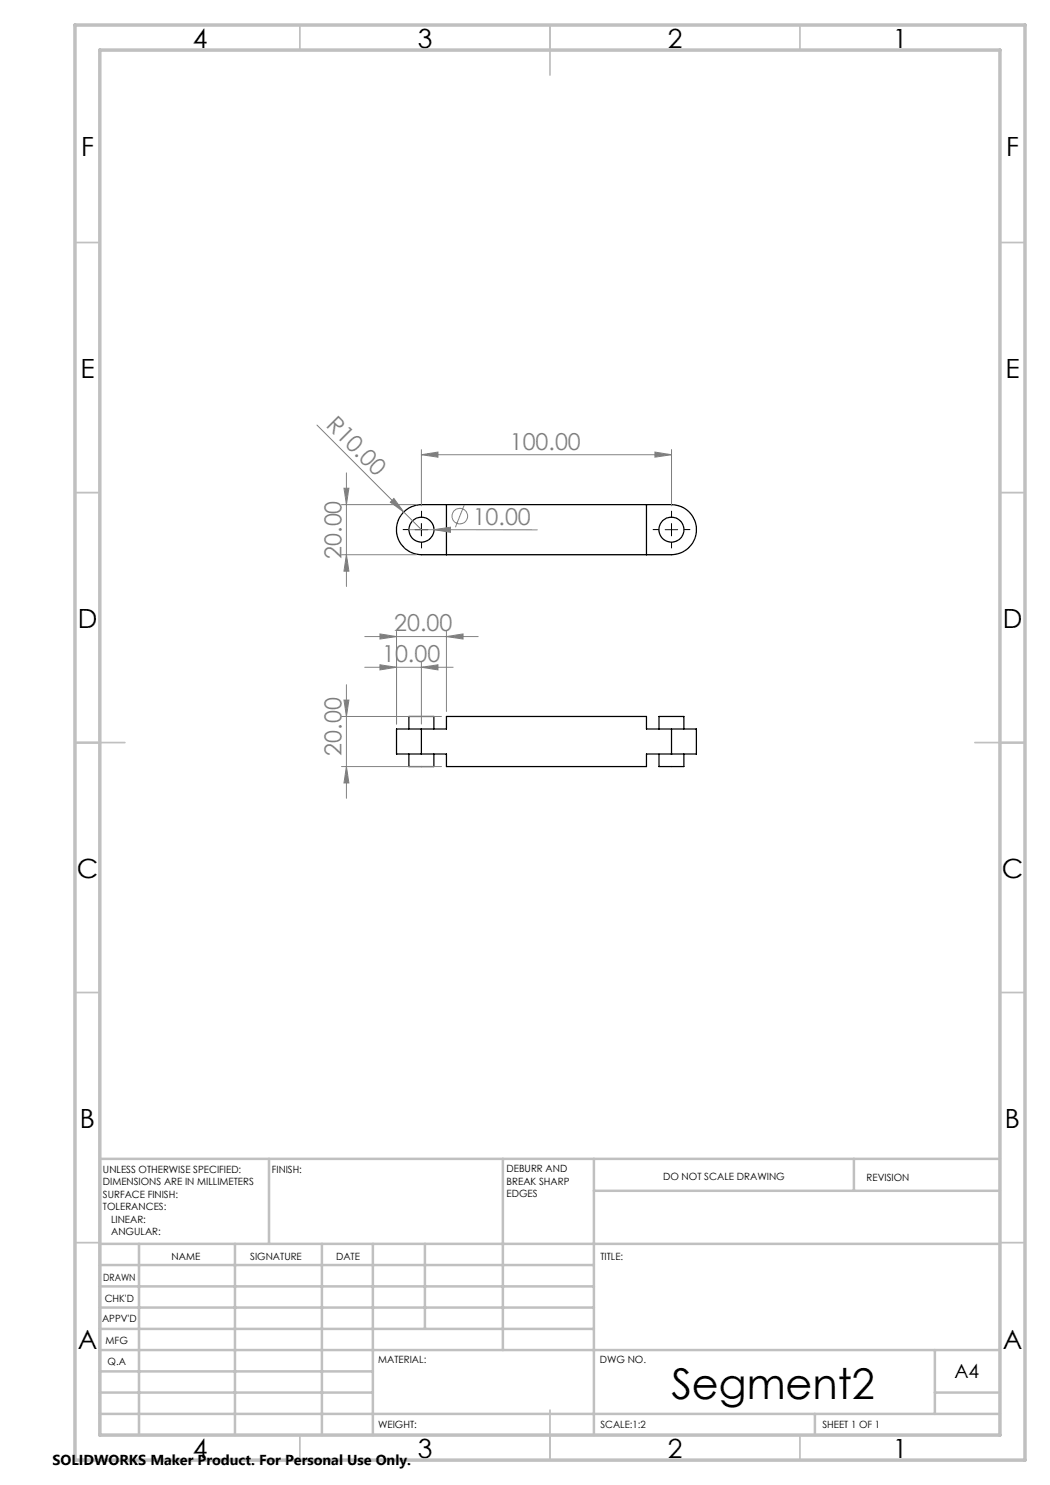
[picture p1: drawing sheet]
<svg xmlns="http://www.w3.org/2000/svg" width="210mm" height="297mm" viewBox="0 0 210 297" stroke-linecap="round" stroke-linejoin="round" font-family="sans-serif">
<g fill="none" stroke="#000" stroke-width=".25">
<path d="M80.9 102.2a5.1 5.1 0 0 1 3.4-1.3h50a5 5 0 0 1 5 5 5 5 0 0 1-5 5h-50a5 5 0 0 1-4.7-3.2 5 5 0 0 1 1.3-5.5zM89.3 100.9v10M129.3 100.9v10M81.8 150.8v2.5h5v-2.5M81.8 145.8v-2.5h5v2.5M84.3 145.8h-5v5h5M84.3 145.8h5v-2.5h40v2.5h5M84.3 150.8h5v2.5h40v-2.5h5M84.3 145.8v5M131.8 150.8v2.5h5v-2.5M131.8 145.8v-2.5h5v2.5M134.3 145.8h5v5h-5"/>
<path d="M134.3 145.8v5"/>
<circle cx="84.3" cy="105.9" r="2.5"/>
<circle cx="134.3" cy="105.9" r="2.5"/>
</g>
<g fill="none" stroke="#808080" stroke-width=".2">
<path d="M63.4 85l17.4 17.4M68.8 97.6h1l-.5 3.3zM69.3 94.6v22.7M78.8 99.7l2 2.7-2.7-2zM84.3 90.9l3.3-.5v1zM84.3 89.9v11.3M84.3 90.9h50M131 90.4l3.3 .5-3.3 .5zM134.3 89.9v11.3M68.3 100.9h15M68.3 110.9h15M69.3 110.9l.5 3.3h-1z"/>
<path d="M80.8 102.4l3.5 3.5M81.8 105.9l25.7 .1M86.8 105.9l3.3-.5v1.1zM92.9 101l-1.8 4.4M69.3 136.9v22.8M73 133.5h17.6M73 127.3h22.6M76 133l3.3 .5-3.3 .5zM76 126.8l3.3 .5-3.3 .5zM79.3 126.3v18.5M84.3 133.5l3.3-.5v1zM84.3 132.5v12.3"/>
<path d="M89.3 127.3l3.3-.5v1zM89.3 126.3v16M68.3 153.3h20M68.3 143.3h20M68.8 140h1l-.5 3.3zM69.3 153.3l.5 3.3h-1z"/>
<circle cx="92" cy="103.2" r="1.56"/>
</g>
<path d="M81.8 105.9h-1.2M84.3 103.4v-1.2M84.3 108.4v1.3M86.8 105.9h1.3M131.8 105.9h-1.2M134.3 103.4v-1.2M134.3 108.4v1.3M136.8 105.9h1.3" fill="none" stroke="#000" stroke-width=".2" stroke-dasharray="15.2 1.3 1.3 1.3" stroke-linecap="butt"/>
<path d="M83 105.9h2.5M84.3 104.7v2.5M133 105.9h2.5M134.3 104.7v2.5" fill="none" stroke="#000" stroke-width=".2"/>
<g fill="none" stroke="#c0c0c0" stroke-width=".35">
<path d="M60 5v5M110 5v10M160 5v5M15 48.5h5M200 48.5h5M15 98.5h5M200 98.5h5M15 148.5h10M195 148.5h10M15 198.5h5M200 198.5h5M15 248.5h5"/>
<path d="M200 248.5h5M60 287v5M110 282v10M160 287v5"/>
</g>
<g fill="none" stroke="#c0c0c0" stroke-width=".5">
<path d="M53.8 231.8v17M100.6 231.8v38.2M118.8 231.8v55.2M118.8 238.2h81.2M170.8 231.8v6.4M200 231.8h-180v55.2M20 248.8h180M20 257.3h98.8M20 253h98.8M27.8 248.8v38.2M47 248.8v38.2M64.4 248.8v38.2"/>
<path d="M74.6 248.8v38.2M85 248.8v17M20 265.8h98.8M20 261.5h98.8M20 278.5h54.6M20 274.3h54.6M20 270h180M187 278.5h13M187 270v12.8M20 282.8h180M163 282.8v4.2"/>
</g>
<path d="M15 5h190v287h-190zM20 10h180v277h-180z" fill="none" stroke="#c0c0c0" stroke-width=".7"/>
<g fill="#808080">
<path d="M78.8 99.7l2 2.7-2.7-2z"/>
<path d="M86.8 105.9l3.3-.5v1.1z"/>
<path d="M84.3 133.5l3.3-.5v1zM76 133l3.3 .5-3.3 .5z"/>
<path d="M84.3 90.9l3.3-.5v1zM131 90.4l3.3 .5-3.3 .5zM76 126.8l3.3 .5-3.3 .5zM89.3 127.3l3.3-.5v1z"/>
<path d="M69.3 153.3l.5 3.3h-1zM68.8 140h1l-.5 3.3z"/>
<path d="M68.8 97.6h1l-.5 3.3zM69.3 110.9l.5 3.3h-1z"/>
</g>
<text font-size="8.5" x="134.3" y="279.7">Segment2</text>
<g font-size="5.3">
<text x="38.5" y="9.5">4</text>
<text x="83.5" y="9.5">3</text>
<text x="133.6" y="9.5">2</text>
<text x="178.6" y="9.5">1</text>
<text x="16.2" y="31.3">F</text>
<text x="201.2" y="31.3">F</text>
<text x="16.1" y="75.5">E</text>
<text x="201.1" y="75.5">E</text>
<text x="15.5" y="125.5">D</text>
<text x="200.5" y="125.5">D</text>
<text x="15.4" y="175.5">C</text>
<text x="200.4" y="175.5">C</text>
<text x="16" y="225.5">B</text>
<text x="201" y="225.5">B</text>
<text x="15.5" y="269.8">A</text>
<text x="200.5" y="269.8">A</text>
<text x="38.5" y="291.5">4</text>
<text x="83.5" y="291.5">3</text>
<text x="133.6" y="291.5">2</text>
<text x="178.6" y="291.5">1</text>
</g>
<g font-size="4.7" fill="#808080">
<text x="65" y="85.2" transform="rotate(45 65 85.2)">R10.00</text>
<text x="102" y="89.9">100.00</text>
<text x="94.5" y="104.9">10.00</text>
<text x="68.3" y="111.8" transform="rotate(-90 68.3 111.8)">20.00</text>
<text x="78.9" y="126.3">20.00</text>
<text x="76.4" y="132.4">10.00</text>
<text x="68.3" y="151.1" transform="rotate(-90 68.3 151.1)">20.00</text>
</g>
<text font-size="3.9" x="190.9" y="275.5">A4</text>
<text font-size="2.9" x="10.5" y="292.9">SOLIDWORKS Maker Product. For Personal Use Only.</text>
<g font-size="2">
<text x="20.6" y="234.6">UNLESS OTHERWISE SPECIFIED:</text>
<text x="20.6" y="237.1">DIMENSIONS ARE IN MILLIMETERS</text>
<text x="20.6" y="239.6">SURFACE FINISH:</text>
<text x="54.4" y="234.6">FINISH:</text>
<text x="101.3" y="234.5">DEBURR AND</text>
<text x="101.3" y="237">BREAK SHARP</text>
<text x="101.3" y="239.5">EDGES</text>
<text x="132.6" y="236">DO NOT SCALE DRAWING</text>
<text x="173.3" y="236.2">REVISION</text>
<text x="20.6" y="242.1">TOLERANCES:</text>
<text x="22.2" y="244.6">LINEAR:</text>
<text x="22.2" y="247.1">ANGULAR:</text>
<text x="34.3" y="252">NAME</text>
<text x="50" y="251.9">SIGNATURE</text>
<text x="67.2" y="251.9">DATE</text>
<text x="120.1" y="251.9">TITLE:</text>
<text x="20.6" y="256.1">DRAWN</text>
<text x="20.9" y="260.3">CHK'D</text>
<text x="20.4" y="264.4">APPV'D</text>
<text x="21.1" y="268.8">MFG</text>
<text x="21.5" y="273">Q.A</text>
<text x="75.6" y="272.5">MATERIAL:</text>
<text x="120" y="272.5">DWG NO.</text>
<text x="75.6" y="285.5">WEIGHT:</text>
<text x="120.1" y="285.6">SCALE:1:2</text>
<text x="164.5" y="285.6">SHEET 1 OF 1</text>
</g>
</svg>
